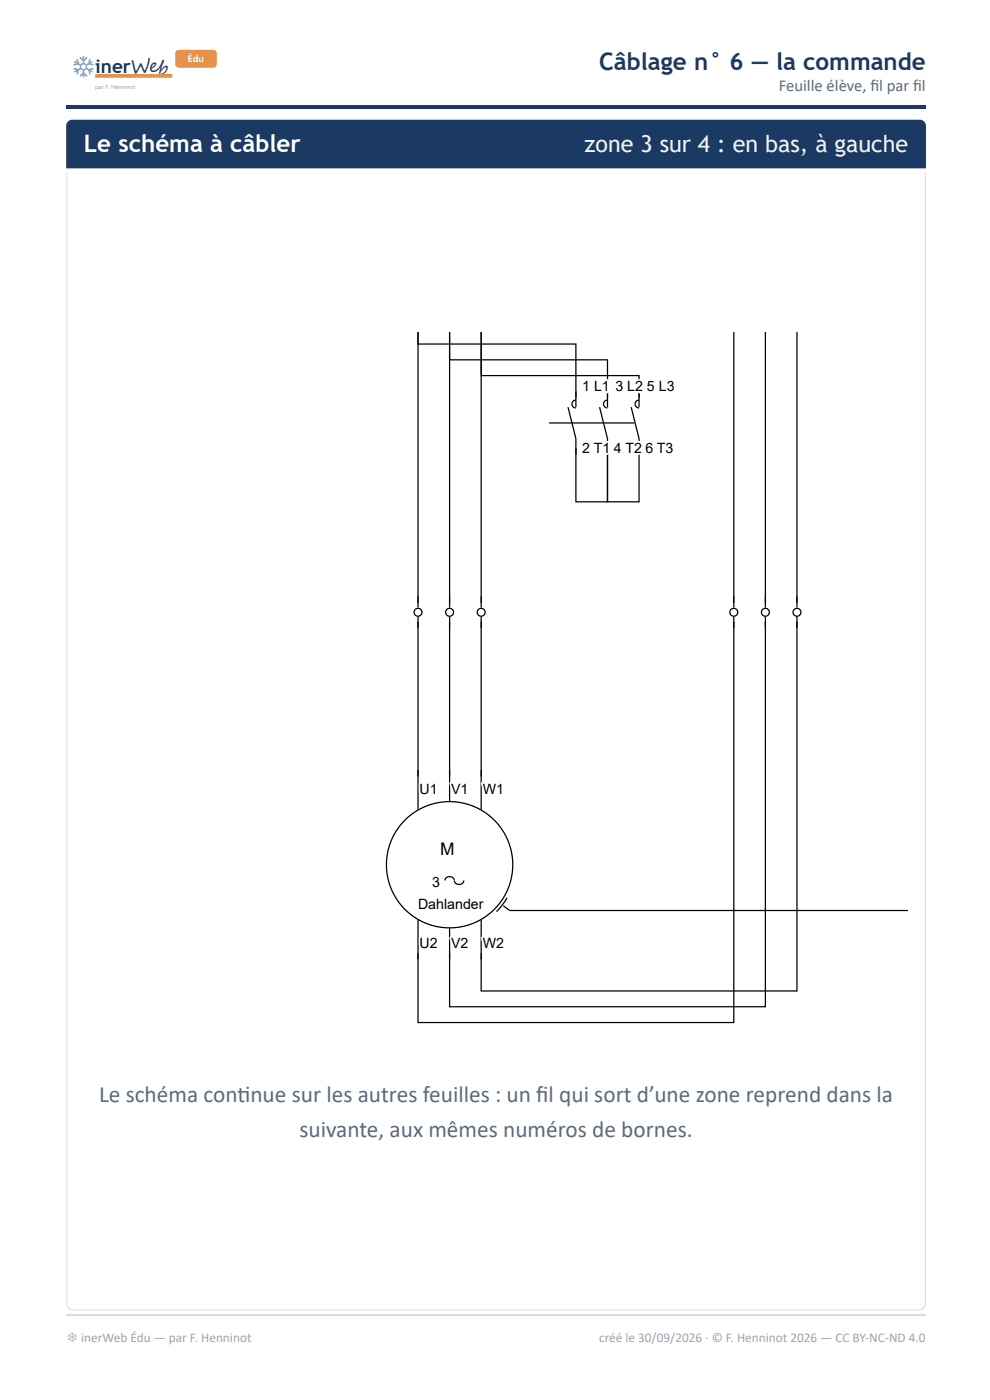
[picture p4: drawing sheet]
<svg xmlns="http://www.w3.org/2000/svg" width="210mm" height="297mm" viewBox="0 0 210 297" stroke-linecap="round" stroke-linejoin="round" font-family="sans-serif">
<path d="M14 22.2h182.3v.8h-182.3z" fill="#1b3a63"/>
<path d="M20.2 16.1h16.3" fill="none" stroke="#e8914a" stroke-width=".79" stroke-linecap="butt"/>
<path d="M37.4 10.8l.5-.2h7.3a.75 .75 0 0 1 .7 .7v2.3a.75 .75 0 0 1-.7 .7h-7.3a.75 .75 0 0 1-.8-.7v-2.3z" fill="#e8914a"/>
<path d="M14.4 25.8l.9-.4h179.7a1.32 1.32 0 0 1 1.3 1.3v9h-182.3v-9z" fill="#1b3a63"/>
<g fill="#d8dee6">
<path d="M14 277.1h182.3v1h-182.3z"/>
<path d="M195.3 36.5h1v241.6h-1z"/>
<path d="M14 36.5h1v241.6h-1z"/>
</g>
<path d="M18 70.6h174.4v156.4h-174.4z" fill="#fff"/>
<g fill="none" stroke="#000" stroke-width=".26">
<path d="M155.6 70.6v58.3M162.3 70.6v58.3M169 70.6v58.3M116.4 89.7h18.1M120.4 86.4l1.7 6.7v3.3M122.1 84.4v-11.4h-33.5v-2.4v58.3M122.1 95.1v11.4h6.7v-11.4v11.4h6.7v-11.4M122.1 84.9a.84 .84 0 0 0-.8 .8 .84 .84 0 0 0 .8 .8M122.1 83v3.4M127.1 86.4l1.7 6.7v3.3M128.8 84.9a.84 .84 0 0 0-.8 .8 .84 .84 0 0 0 .8 .8M128.8 83v3.4"/>
<path d="M128.8 84.4v-8.1h-33.5v-5.7v58.3M133.8 86.4l1.7 6.7v3.3M135.5 84.4v-4.7h-33.5v-9.1v58.3M135.5 84.9a.84 .84 0 0 0-.8 .8 .84 .84 0 0 0 .8 .8M135.5 83v3.4M88.6 130.9v40.8M95.3 130.9v39.2M102 130.9v40.8M155.6 130.9v2.3M155.6 131.9v85h-67v-14.7M162.3 130.9v2.3M162.3 131.9v81.7h-67v-11.4"/>
<path d="M169 131.9v78.3h-67v-8M169 130.9v2.3M88.6 195.2v8.3M95.3 196.8v6.7M96.3 186.7a1.03 1.03 0 0 0-1-.7 1.03 1.03 0 0 0-1 .8M96.3 186.8a1.02 1.02 0 0 0 1 .8 1.02 1.02 0 0 0 1-.8M102 195.2v8.3M106.7 192.2l1.3 1h84.4M107.5 190.5l-1 1.5-1.2 1.4"/>
<circle cx="88.6" cy="129.9" r=".84"/>
<circle cx="95.3" cy="129.9" r=".84"/>
<circle cx="102" cy="129.9" r=".84"/>
<circle cx="155.6" cy="129.9" r=".84"/>
<circle cx="162.3" cy="129.9" r=".84"/>
<circle cx="169" cy="129.9" r=".84"/>
<circle cx="95.3" cy="183.5" r="13.4"/>
</g>
<path d="M14 279h182.3" fill="none" stroke="#d8dee6" stroke-width=".26"/>
<text font-size="5.1" fill="#1b3a63" x="127" y="14.8">Câblage n° 6 — la commande</text>
<text font-size="5.1" fill="#fff" x="17.8" y="32.3">Le schéma à câbler</text>
<text font-size="4.9" fill="#fff" x="123.9" y="32.3">zone 3 sur 4 : en bas, à gauche</text>
<g font-size="4.9" fill="#5d6b7c">
<text x="21" y="233.9">Le schéma contnue sur les autres feuilles : un fi l qui sort d’une zone reprend dans la</text>
<text x="50.3" y="233.9">i</text>
<text x="63.5" y="241.3">suivante, aux mêmes numéros de bornes.</text>
</g>
<g font-size="4.5" fill="#1b3a63">
<text x="14.5" y="15.8">❄</text>
<text x="14.5" y="15.8">️</text>
</g>
<text font-size="4" fill="#1b3a63" x="20.2" y="15.6">inerWeb</text>
<text font-size="3.7" fill="#fff" x="93.3" y="181.5">M</text>
<text font-size="3.5" fill="#5d6b7c" x="165.1" y="19.3">Feuille élève, fi l par fi l</text>
<g font-size="3" fill="#fff">
<text x="123.4" y="83">1 L1</text>
<text x="130.5" y="83">3L25L3</text>
<text x="123.4" y="96.1">2T1</text>
<text x="130.1" y="96.1">4T26T3</text>
<text x="89" y="168.4">U1</text>
<text x="95.6" y="168.4">V1</text>
<text x="102.3" y="168.4">W1</text>
<text x="91.6" y="188.1">3</text>
<text x="88.6" y="192.8">Dahlander</text>
<text x="89" y="201.2">U2</text>
<text x="95.6" y="201.2">V2</text>
<text x="102.3" y="201.2">W2</text>
</g>
<g font-size="3">
<text x="123.4" y="83">1</text>
<text x="127.6" y="83">1</text>
<text x="127.7" y="96.1">1</text>
<text x="91.1" y="168.4">1</text>
<text x="97.7" y="168.4">1</text>
<text x="105.2" y="168.4">1</text>
</g>
<g font-size="2.8" fill="#9aa5b1">
<text x="14.1" y="284.7">❄ inerWeb Édu — par F. Henninot</text>
<text x="127" y="284.7">créé le 30/09/2026 · © F. Henninot 2026 — CC BY-NC-ND 4.0</text>
</g>
<text font-size="2" fill="#fff" x="39.8" y="13.2">Édu</text>
<text font-size="1.3" fill="#999" x="20.2" y="18.9">par F. Henninot</text>
</svg>
